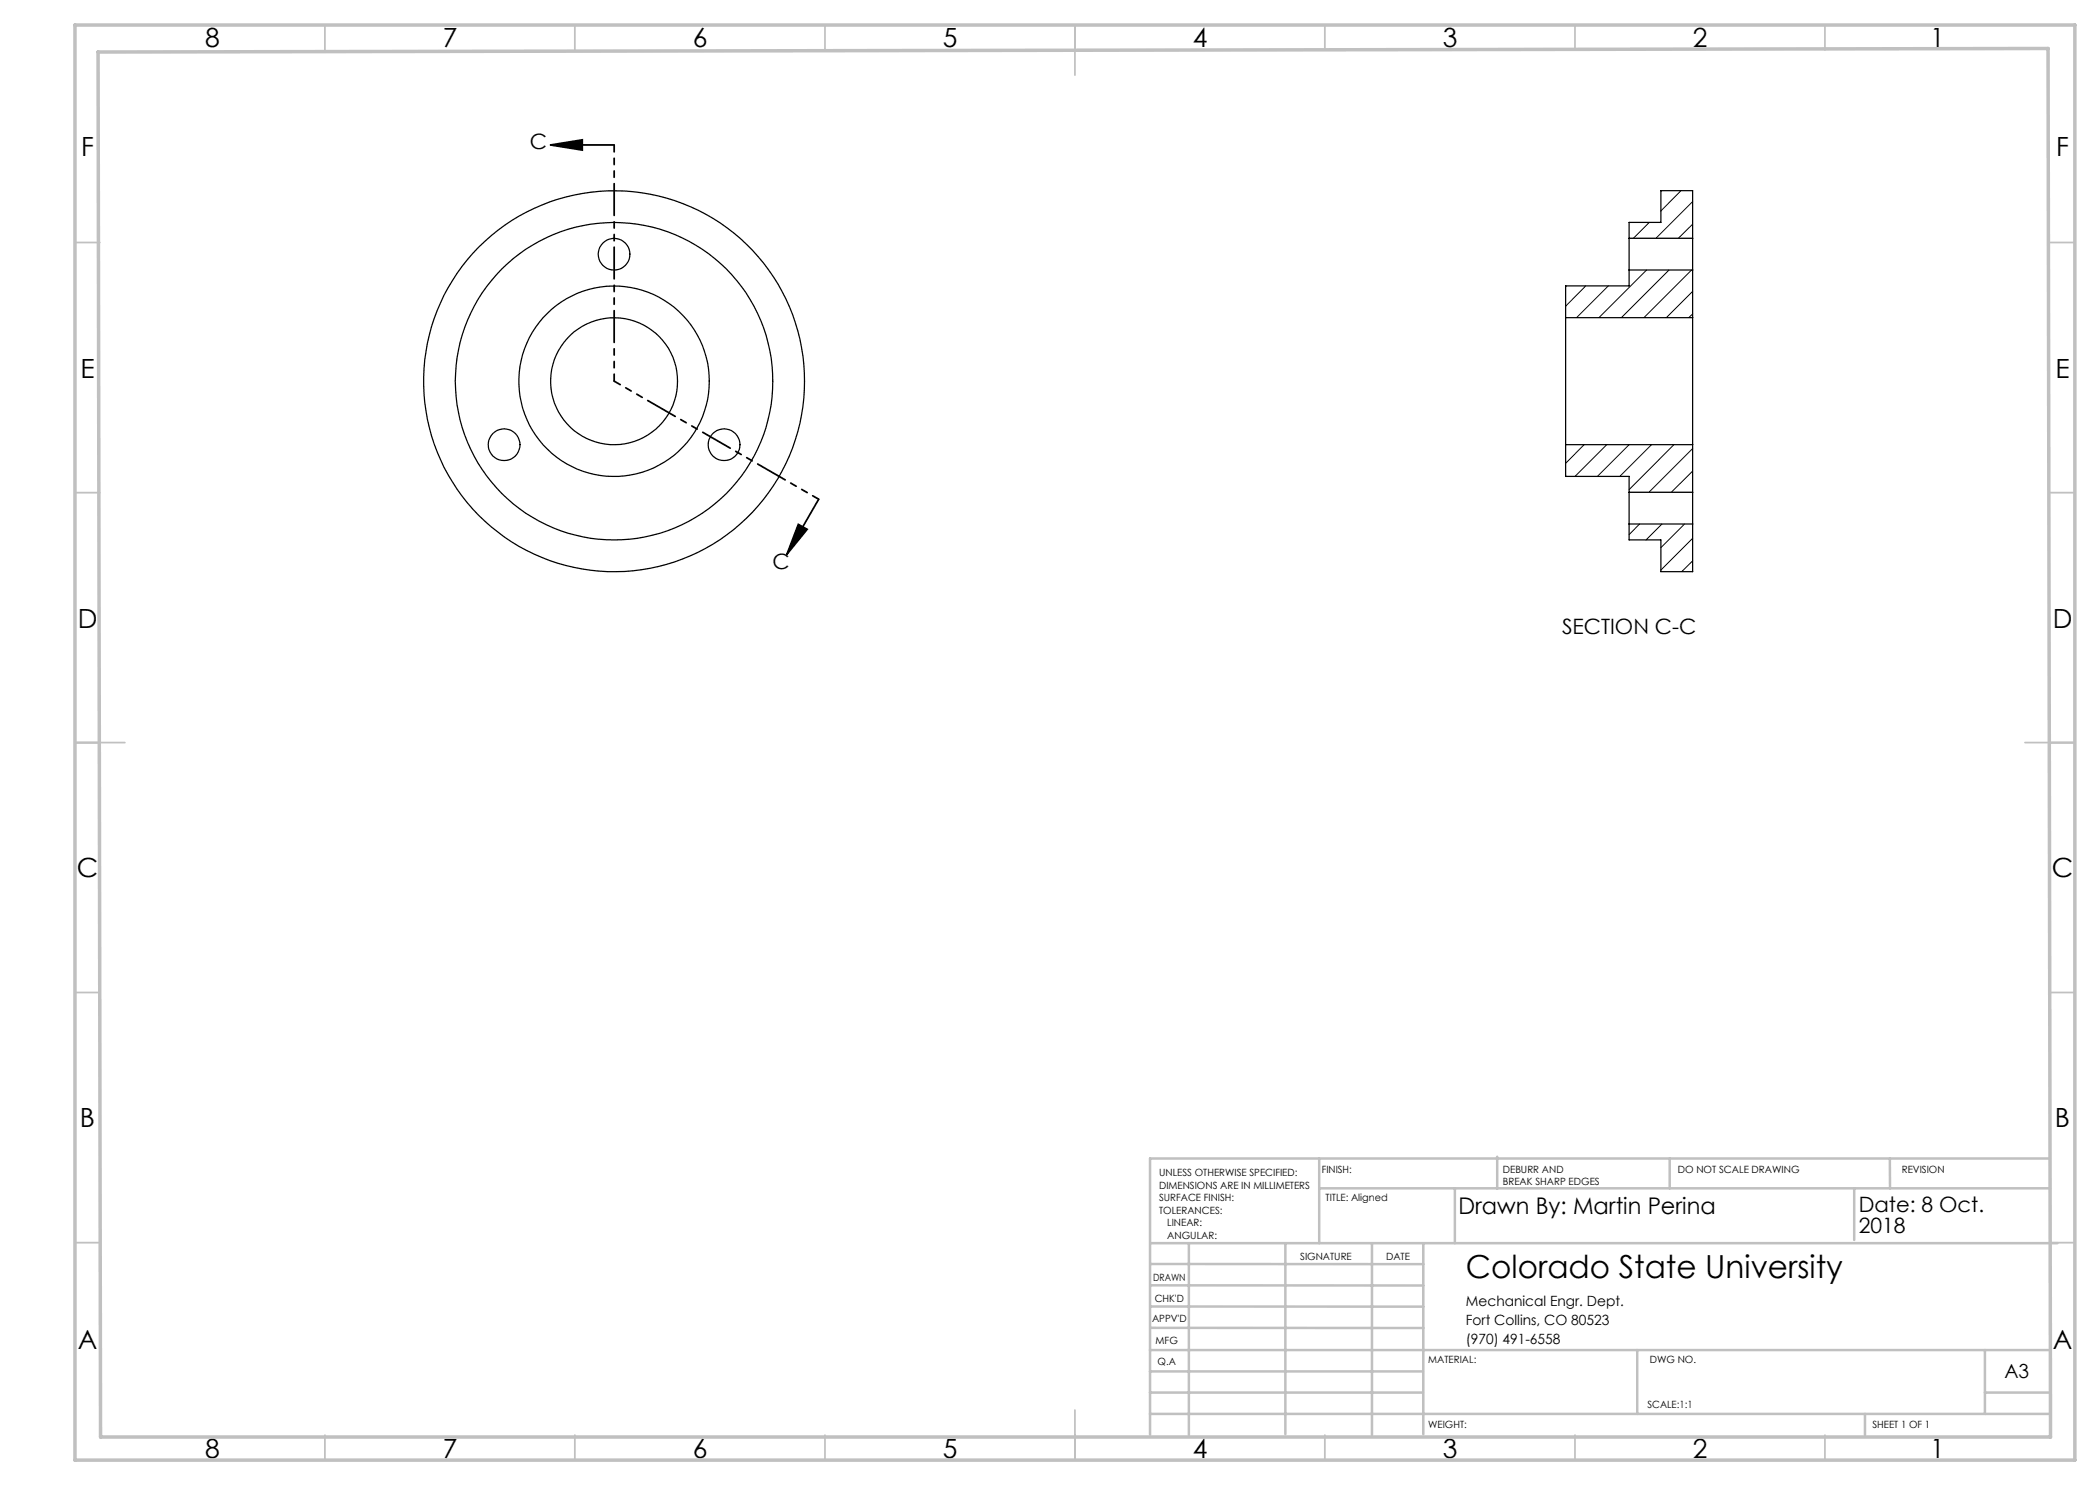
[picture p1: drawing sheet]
<svg xmlns="http://www.w3.org/2000/svg" width="420mm" height="297mm" viewBox="0 0 420 297" stroke-linecap="round" stroke-linejoin="round" font-family="sans-serif">
<path d="M110.1 29l6.4-1v2zM110.1 29h12.7M163.7 99.9l-6.3 11M159.7 104.9l1.7 1-4 5z" fill="none" stroke="#000" stroke-width=".35"/>
<path d="M122.8 76.2v-47.2M122.8 76.2l40.9 23.7" fill="none" stroke="#000" stroke-width=".35" stroke-dasharray="6.3 1.3 1.3 1.3 1.3 1.3" stroke-dashoffset="5"/>
<g fill="none" stroke="#c0c0c0" stroke-width=".35">
<path d="M65 5v5M115 5v5M165 5v5M215 5v10M265 5v5M315 5v5M365 5v5M15 48.5h5M410 48.5h5M15 98.5h5M410 98.5h5M15 148.5h10"/>
<path d="M405 148.5h10M15 198.5h5M410 198.5h5M15 248.5h5M410 248.5h5M65 287v5M115 287v5M165 287v5M215 282v10M265 287v5M315 287v5M365 287v5"/>
</g>
<g fill="none" stroke="#c0c0c0" stroke-width=".5">
<path d="M263.8 231.7v16.9M263.8 237.7h146.2M291 237.7v10.9M299.4 231.3v6.4M333.9 231.7v6M370.8 237.7v10.3M378 231.7v6M410 231.7h-180v55.2M230.1 248.6h181.4M230.1 257.1h54.6M230.1 252.8h54.6M237.8 248.8v38.2"/>
<path d="M257.1 248.6v38.2M274.4 248.8v38.2M284.7 248.6v38.2M230 278.5h54.6M230 274.3h54.6M230 270h180M230 265.6h54.7M230.1 261.3h54.6M327.4 270v12.8M397 278.5h13M397 270v12.8M230 282.8h180"/>
<path d="M373 282.8v4.2"/>
</g>
<path d="M15 5h400v287h-400zM19.6 10.4l390-.7 .5 277.7h-390z" fill="none" stroke="#c0c0c0" stroke-width=".7"/>
<path d="M110.1 29l6.4-1v2zM159.7 104.9l1.7 1-4 5z" fill="#000"/>
<g fill="none" stroke="#000" stroke-width=".25">
<path d="M325.8 47.7v6.3M325.8 47.7v-3.2h6.4v-6.4h6.3v9.6M325.8 54v3.2h-12.7v6.3M325.8 54h12.7M325.8 47.7h12.7M338.5 47.7v6.3M338.5 54v9.5M313.1 63.5v25.4M313.1 63.5h25.4M338.5 63.5v25.4M313.1 88.9v6.4h12.7v3.2M313.1 88.9h25.4"/>
<path d="M325.8 98.5v6.3M325.8 98.5h12.7M338.5 98.5v6.3M338.5 88.9v9.6M325.8 104.8v3.2h6.4v6.3h6.3v-9.5M325.8 104.8h12.7"/>
<circle cx="122.8" cy="50.8" r="3.2"/>
<circle cx="122.8" cy="76.2" r="38.1"/>
<circle cx="122.8" cy="76.2" r="19"/>
<circle cx="122.8" cy="76.2" r="12.7"/>
<circle cx="122.8" cy="76.2" r="31.7"/>
<circle cx="100.8" cy="88.9" r="3.2"/>
<circle cx="144.8" cy="88.9" r="3.2"/>
</g>
<g fill="none" stroke="#000" stroke-width=".2">
<path d="M336.2 38.1l-4 4.1M317.1 57.2l-4 4M321.7 57.2l-6.4 6.3M329.3 54l-9.5 9.5M329.8 44.5l-3.1 3.2M333.8 54l-9.5 9.5M338.3 54l-9.5 9.5M338.5 40.3l-7.3 7.4M338.5 58.3l-5.2 5.2M338.5 44.8l-2.8 2.9M338.5 62.8l-.8 .7M316.8 88.9l-3.7 3.8"/>
<path d="M321.3 88.9l-6.3 6.4M325.8 88.9l-6.3 6.4M330.3 88.9l-6.3 6.4M334.8 88.9l-9 9M338.5 89.7l-8.7 8.8M338.5 94.2l-4.2 4.3M327.9 104.8l-2.1 2.1M332.4 104.8l-3.2 3.2M336.9 104.8l-4.7 4.7M338.5 107.7l-6.3 6.3M338.5 112.2l-2.2 2.1"/>
</g>
<text font-size="6.3" x="293.2" y="255.5">Colorado State University</text>
<g font-size="5.3">
<text x="41" y="9.5">8</text>
<text x="88.5" y="9.5">7</text>
<text x="138.5" y="9.5">6</text>
<text x="188.5" y="9.5">5</text>
<text x="238.5" y="9.5">4</text>
<text x="288.5" y="9.5">3</text>
<text x="338.5" y="9.5">2</text>
<text x="386" y="9.5">1</text>
<text x="16.2" y="31.3">F</text>
<text x="411.2" y="31.3">F</text>
<text x="16.1" y="75.5">E</text>
<text x="411.1" y="75.5">E</text>
<text x="15.5" y="125.5">D</text>
<text x="410.5" y="125.5">D</text>
<text x="15.4" y="175.5">C</text>
<text x="410.4" y="175.5">C</text>
<text x="16" y="225.5">B</text>
<text x="411" y="225.5">B</text>
<text x="15.5" y="269.7">A</text>
<text x="410.5" y="269.7">A</text>
<text x="41" y="291.5">8</text>
<text x="88.5" y="291.5">7</text>
<text x="138.5" y="291.5">6</text>
<text x="188.5" y="291.5">5</text>
<text x="238.5" y="291.5">4</text>
<text x="288.5" y="291.5">3</text>
<text x="338.5" y="291.5">2</text>
<text x="386" y="291.5">1</text>
</g>
<text font-size="4.6" x="291.7" y="242.7">Drawn By: Martin Perina</text>
<g font-size="4.2">
<text x="106" y="29.8">C</text>
<text x="154.5" y="113.8">C</text>
<text x="312.4" y="126.8">SECTION C-C</text>
<text x="371.7" y="242.5">Date: 8 Oct.</text>
<text x="371.7" y="246.7">2018</text>
</g>
<text font-size="3.9" x="400.9" y="275.5">A3</text>
<g font-size="2.8">
<text x="293.2" y="261.1">Mechanical Engr. Dept.</text>
<text x="293.2" y="264.9">Fort Collins, CO 80523</text>
<text x="293.2" y="268.7">(970) 491-6558</text>
</g>
<g font-size="2">
<text x="231.8" y="235.2">UNLESS OTHERWISE SPECIFIED:</text>
<text x="231.8" y="237.7">DIMENSIONS ARE IN MILLIMETERS</text>
<text x="264.4" y="234.6">FINISH:</text>
<text x="300.6" y="234.6">DEBURR AND</text>
<text x="300.6" y="237.1">BREAK SHARP EDGES</text>
<text x="335.6" y="234.6">DO NOT SCALE DRAWING</text>
<text x="380.4" y="234.6">REVISION</text>
<text x="231.8" y="240.2">SURFACE FINISH:</text>
<text x="231.8" y="242.7">TOLERANCES:</text>
<text x="233.4" y="245.2">LINEAR:</text>
<text x="265.1" y="240.2">TITLE: Aligned</text>
<text x="233.5" y="247.7">ANGULAR:</text>
<text x="260" y="251.9">SIGNATURE</text>
<text x="277.2" y="251.9">DATE</text>
<text x="230.6" y="256.1">DRAWN</text>
<text x="230.9" y="260.3">CHK'D</text>
<text x="230.4" y="264.4">APPV'D</text>
<text x="231.1" y="268.8">MFG</text>
<text x="231.5" y="273">Q.A</text>
<text x="285.6" y="272.5">MATERIAL:</text>
<text x="330" y="272.5">DWG NO.</text>
<text x="329.5" y="281.7">SCALE:1:1</text>
<text x="285.6" y="285.5">WEIGHT:</text>
<text x="374.5" y="285.6">SHEET 1 OF 1</text>
</g>
</svg>
